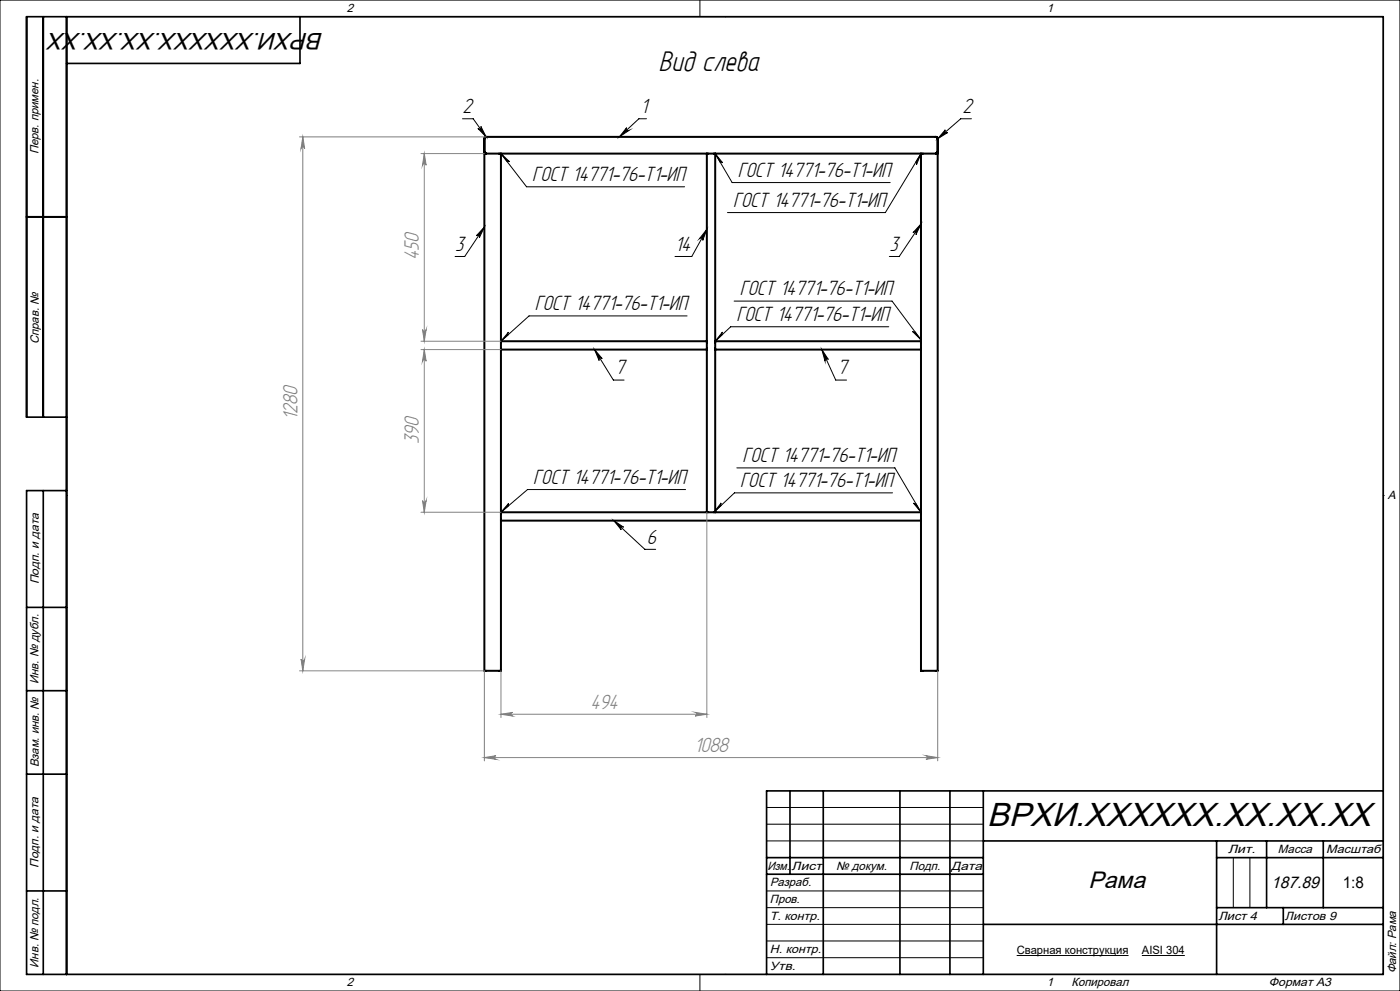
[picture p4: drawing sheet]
<svg xmlns="http://www.w3.org/2000/svg" width="420mm" height="297mm" viewBox="0 0 420 297" stroke-linecap="round" stroke-linejoin="round" font-family="sans-serif">
<g fill="none" stroke="#000" stroke-width=".6">
<path d="M145.3 41.6v4l.5 .4M145.8 46h4.5M145.8 46h-.5v155h5v-45M145.8 41l-.4 .2-.1 .4M145.8 41h135l.5 .6v3.9l-.6 .5M145.8 41l-.4 .3-.1 .3M150.3 46v56.3M150.3 46h61.8M212.1 46h2.5M212.1 46v56.3M214.6 46h61.7M214.6 46v56.3"/>
<path d="M276.3 46h4.4M276.3 46v56.3M280.7 46h.6v155h-5v-45M8 65h12M150.3 102.3v2.5M150.3 104.8v48.7M150.3 102.3h61.8M150.3 104.8h61.8M212.1 102.3v2.5M212.1 104.8v48.7M214.6 102.3v2.5M214.6 102.3h61.7"/>
<path d="M214.6 104.8v48.7M214.6 104.8h61.7M276.3 102.3v2.5M276.3 104.8v48.7M150.3 153.5v2.5M150.3 153.5h61.8M150.3 156h126M212.1 153.5h2.5M214.6 153.5h61.7M276.3 153.5v2.5"/>
</g>
<g fill="none" stroke="#000" stroke-width=".3">
<path d="M0 0h420v297h-420zM20 5h395v287h-395zM210 0v5M217.5 5h.1M138.7 35.6h3.3l3.8 5.4M143.4 38.5a.53 .53 0 0 0 .7 .1 .53 .53 0 0 0 .2-.7l1.5 3.1zM188 38.3a.54 .54 0 0 0 0 .7 .54 .54 0 0 0 .7 0l-2.9 2zM194 35.6h-2.3l-5.9 5.4M283.6 38.9a.54 .54 0 0 0 0 .8 .54 .54 0 0 0 .7 0l-3 1.9zM291.4 35.6h-3.2l-6.9 6M150.3 46l7.7 10h47.4M150.3 46l2.6 2.5-.8-.1z"/>
<path d="M214.6 46l5 8.7h47.5M214.6 46l2.2 2.8-.8-.2zM276.3 46l-1.3 3.3-.3-.7zM276.3 46l-10.7 17.7h-47.4M145.3 68l-5.9 8.9h-2.9M145.3 68l-1.5 3.3a.53 .53 0 0 0-.2-.8 .53 .53 0 0 0-.7 .2zM212.1 68.7l-1.3 3.3a.55 .55 0 0 0-.2-.7 .55 .55 0 0 0-.7 .2zM212.1 68.7l-4.6 8.2h-5M276.3 67.1l-1.5 3.2a.53 .53 0 0 0-.2-.7 .53 .53 0 0 0-.7 .1zM276.3 67.1l-6.5 9.8h-3M152.5 99.6v.7l-2.2 2zM206.1 94.7h-47.4l-8.4 7.6"/>
<path d="M216.7 99.5v.8l-2.1 2zM220.2 90.2h47.4l8.7 11.6M266.6 97.9h-47.4l-4.6 4.4M273.8 99.3l.7 .1 1.8 2.4zM178.4 104.8l2.3 2.7a.54 .54 0 0 0-.8-.2 .54 .54 0 0 0-.2 .8zM178.4 104.8l5.6 9.1h3.2M246.6 104.8l1.9 2.9a.54 .54 0 0 0-.7-.2 .54 .54 0 0 0-.3 .7zM246.6 104.8l4.1 9.1h3.3M20 148.5h.1M152.6 150.8l-.2 .5 .2 .3-2.3 1.9zM184.1 156l9.4 8.6h3.2M184.1 156l3 2a.52 .52 0 0 0-.7 .1 .52 .52 0 0 0 0 .7z"/>
<path d="M205.7 146.7h-47.4l-8 6.8M216.4 150.7v.8l-2.2 2zM221.1 140.2h47.4l7.8 13.3M267.8 147.7h-47.5l-6.1 5.8M274 150.8l.8 .2 1.5 2.5zM415 148.5h.1M230 242h65M230 247h65M230 252h65M370 257v15M375 257v15M230 267h65"/>
<path d="M230 272h65M230 277h65M210 292v5M217.5 292h.1M230 282h65M230 287h65M305 286.4h33.6M342.6 286.4h12.8"/>
</g>
<g fill="none" stroke="#808080" stroke-width=".3">
<path d="M89.9 41h55.9M90.8 41v160M90.8 41l.6 3.5a.55 .55 0 0 0-.5-.5 .55 .55 0 0 0-.6 .5zM126.3 46h19M127.3 46v56.3M127.3 46l.5 3.5a.55 .55 0 0 0-.5-.5 .55 .55 0 0 0-.5 .5zM126.8 98.8a.55 .55 0 0 0 .5 .5 .55 .55 0 0 0 .5-.5l-.5 3.5zM126.3 102.3h24M126.3 104.8h24M127.3 104.8v48.7M127.3 104.8l.5 3.5a.55 .55 0 0 0-.5-.5 .55 .55 0 0 0-.5 .5zM126.3 153.5h24"/>
<path d="M126.8 150a.55 .55 0 0 0 .5 .5 .55 .55 0 0 0 .5-.5l-.5 3.5zM212.1 153.5v61.5M90.3 197.5a.55 .55 0 0 0 .6 .6 .55 .55 0 0 0 .5-.6l-.6 3.5zM89.9 201h55.4v27M150.3 214.1l3.5-.6a.55 .55 0 0 0-.5 .5 .55 .55 0 0 0 .5 .6zM150.3 201v14M150.3 214.1h61.8M208.5 213.5l3.6 .6-3.6 .5a.55 .55 0 0 0 .6-.6 .55 .55 0 0 0-.6-.5zM281.3 201v27M145.3 227l3.5-.5a.55 .55 0 0 0-.5 .5 .55 .55 0 0 0 .5 .6zM145.3 227h136M277.8 226.5l3.5 .5-3.5 .6a.55 .55 0 0 0 .5-.6 .55 .55 0 0 0-.5-.5z"/>
</g>
<g fill="none" stroke="#000" stroke-width=".5">
<path d="M13 5v120M20 5v287M90 5v14h-70M8 65h12M20 125h-12v-120h407v287h-407v-145h12M13 147v145M8 182h12M8 207h12M8 232h12M237 237v25M247 237v55M270 237v55"/>
<path d="M285 237v55M295 237v55M415 237h-185v55M230 257h65M295 252h120M365 252v40M365 257h50M380 252v20M397 252v20M8 267h12M230 262h65M295 277h120"/>
<path d="M365 272h50M385 272v5"/>
</g>
<path d="M143.4 38.5a.53 .53 0 0 0 .7 .1 .53 .53 0 0 0 .2-.7l1.5 3.1zM188 38.3a.54 .54 0 0 0 0 .7 .54 .54 0 0 0 .7 0l-2.9 2zM145.3 68l-1.5 3.3a.53 .53 0 0 0-.2-.8 .53 .53 0 0 0-.7 .2zM212.1 68.7l-1.3 3.3a.55 .55 0 0 0-.2-.7 .55 .55 0 0 0-.7 .2zM276.3 67.1l-1.5 3.2a.53 .53 0 0 0-.2-.7 .53 .53 0 0 0-.7 .1zM184.1 156l3 2a.52 .52 0 0 0-.7 .1 .52 .52 0 0 0 0 .7zM283.6 38.9a.54 .54 0 0 0 0 .8 .54 .54 0 0 0 .7 0l-3 1.9zM178.4 104.8l2.3 2.7a.54 .54 0 0 0-.8-.2 .54 .54 0 0 0-.2 .8zM246.6 104.8l1.9 2.9a.54 .54 0 0 0-.7-.2 .54 .54 0 0 0-.3 .7zM150.3 46l2.6 2.5-.8-.1zM152.5 99.6v.7l-2.2 2zM214.6 46l2.2 2.8-.8-.2zM276.3 46l-1.3 3.3-.3-.7zM216.7 99.5v.8l-2.1 2zM273.8 99.3l.7 .1 1.8 2.4zM152.6 150.8l-.2 .5 .2 .3-2.3 1.9zM274 150.8l.8 .2 1.5 2.5zM216.4 150.7v.8l-2.2 2z" fill="#000"/>
<g fill="#808080">
<path d="M150.3 214.1l3.5-.6a.55 .55 0 0 0-.5 .5 .55 .55 0 0 0 .5 .6zM208.5 213.5l3.6 .6-3.6 .5a.55 .55 0 0 0 .6-.6 .55 .55 0 0 0-.6-.5z"/>
<path d="M145.3 227l3.5-.5a.55 .55 0 0 0-.5 .5 .55 .55 0 0 0 .5 .6zM277.8 226.5l3.5 .5-3.5 .6a.55 .55 0 0 0 .5-.6 .55 .55 0 0 0-.5-.5z"/>
<path d="M90.8 41l.6 3.5a.55 .55 0 0 0-.5-.5 .55 .55 0 0 0-.6 .5zM90.3 197.5a.55 .55 0 0 0 .6 .6 .55 .55 0 0 0 .5-.6l-.6 3.5zM127.3 46l.5 3.5a.55 .55 0 0 0-.5-.5 .55 .55 0 0 0-.5 .5zM126.8 98.8a.55 .55 0 0 0 .5 .5 .55 .55 0 0 0 .5-.5l-.5 3.5zM127.3 104.8l.5 3.5a.55 .55 0 0 0-.5-.5 .55 .55 0 0 0-.5 .5zM126.8 150a.55 .55 0 0 0 .5 .5 .55 .55 0 0 0 .5-.5l-.5 3.5z"/>
</g>
<text font-size="10" x="296.1" y="247.6">ВРХИ.XXXXXX.XX.XX.XX</text>
<text font-size="9.5" x="197.6" y="21.4">Вид слева</text>
<g font-size="7.1">
<text x="97.1" y="9.8" transform="rotate(-180 97.1 9.8)">ВРХИ.XXXXXX.XX.XX.XX</text>
<text x="326.6" y="266.1">Рама</text>
</g>
<g font-size="6.9">
<text x="138.8" y="33.9">2</text>
<text x="192.2" y="33.9">1</text>
<text x="288.8" y="33.9">2</text>
<text x="221.3" y="53">ГОСТ 14771-76-Т1-ИП</text>
<text x="159.7" y="54.3">ГОСТ 14771-76-Т1-ИП</text>
<text x="219.9" y="62">ГОСТ 14771-76-Т1-ИП</text>
<text x="136.6" y="75.1">3</text>
<text x="202.5" y="75.1">14</text>
<text x="266.9" y="75.1">3</text>
<text x="221.9" y="88.5">ГОСТ 14771-76-Т1-ИП</text>
<text x="160.4" y="93">ГОСТ 14771-76-Т1-ИП</text>
<text x="220.9" y="96.2">ГОСТ 14771-76-Т1-ИП</text>
<text x="184.5" y="112.2">7</text>
<text x="251.3" y="112.2">7</text>
<text x="222.7" y="138.5">ГОСТ 14771-76-Т1-ИП</text>
<text x="160" y="145">ГОСТ 14771-76-Т1-ИП</text>
<text x="222.1" y="146">ГОСТ 14771-76-Т1-ИП</text>
<text x="194" y="162.9">6</text>
</g>
<g font-size="6.9" fill="#808080">
<text x="125.6" y="78.1" transform="rotate(-90 125.6 78.1)">450</text>
<text x="89.2" y="126" transform="rotate(-90 89.2 126)">1280</text>
<text x="125.6" y="133.1" transform="rotate(-90 125.6 133.1)">390</text>
<text x="177.1" y="212.4">494</text>
<text x="208.3" y="225.3">1088</text>
</g>
<text font-size="5" x="381.3" y="266">187.89</text>
<text font-size="4.8" x="402.8" y="266">1:8</text>
<g font-size="3.6">
<text x="104" y="3.6">2</text>
<text x="314" y="3.6">1</text>
<text x="11.6" y="46.3" transform="rotate(-90 11.6 46.3)">Перв. примен.</text>
<text x="11.6" y="103.2" transform="rotate(-90 11.6 103.2)">Справ. №</text>
<text x="416.4" y="149.6">A</text>
<text x="11.6" y="175.1" transform="rotate(-90 11.6 175.1)">Подп. и дата</text>
<text x="11.6" y="205" transform="rotate(-90 11.6 205)">Инв. № дубл.</text>
<text x="11.6" y="230" transform="rotate(-90 11.6 230)">Взам. инв. №</text>
<text x="368.4" y="255.6">Лит.</text>
<text x="383.4" y="255.6">Масса</text>
<text x="397.8" y="255.6">Масштаб</text>
<text x="11.6" y="260.1" transform="rotate(-90 11.6 260.1)">Подп. и дата</text>
<text x="230.2" y="260.6">Изм.</text>
<text x="237.5" y="260.6">Лист</text>
<text x="250.9" y="260.6">№ докум.</text>
<text x="272.9" y="260.6">Подп.</text>
<text x="285.4" y="260.6">Дата</text>
<text x="231" y="265.6">Разраб.</text>
<text x="231" y="275.6">Т. контр.</text>
<text x="231" y="270.6">Пров.</text>
<text x="365.5" y="275.6">Лист 4</text>
<text x="385.5" y="275.6">Листов 9</text>
<text x="231" y="285.6">Н. контр.</text>
<text x="11.6" y="290" transform="rotate(-90 11.6 290)">Инв. № подл.</text>
<text x="231" y="290.6">Утв.</text>
<text x="418.9" y="291.8" transform="rotate(-90 418.9 291.8)">Файл: Рама</text>
<text x="104" y="295.6">2</text>
<text x="314" y="295.6">1</text>
<text x="321.5" y="295.6">Копировал</text>
<text x="380.7" y="295.6">Формат А3</text>
</g>
<g font-size="3.4">
<text x="305" y="286">Сварная конструкция</text>
<text x="342.6" y="286">AISI 304</text>
</g>
</svg>
